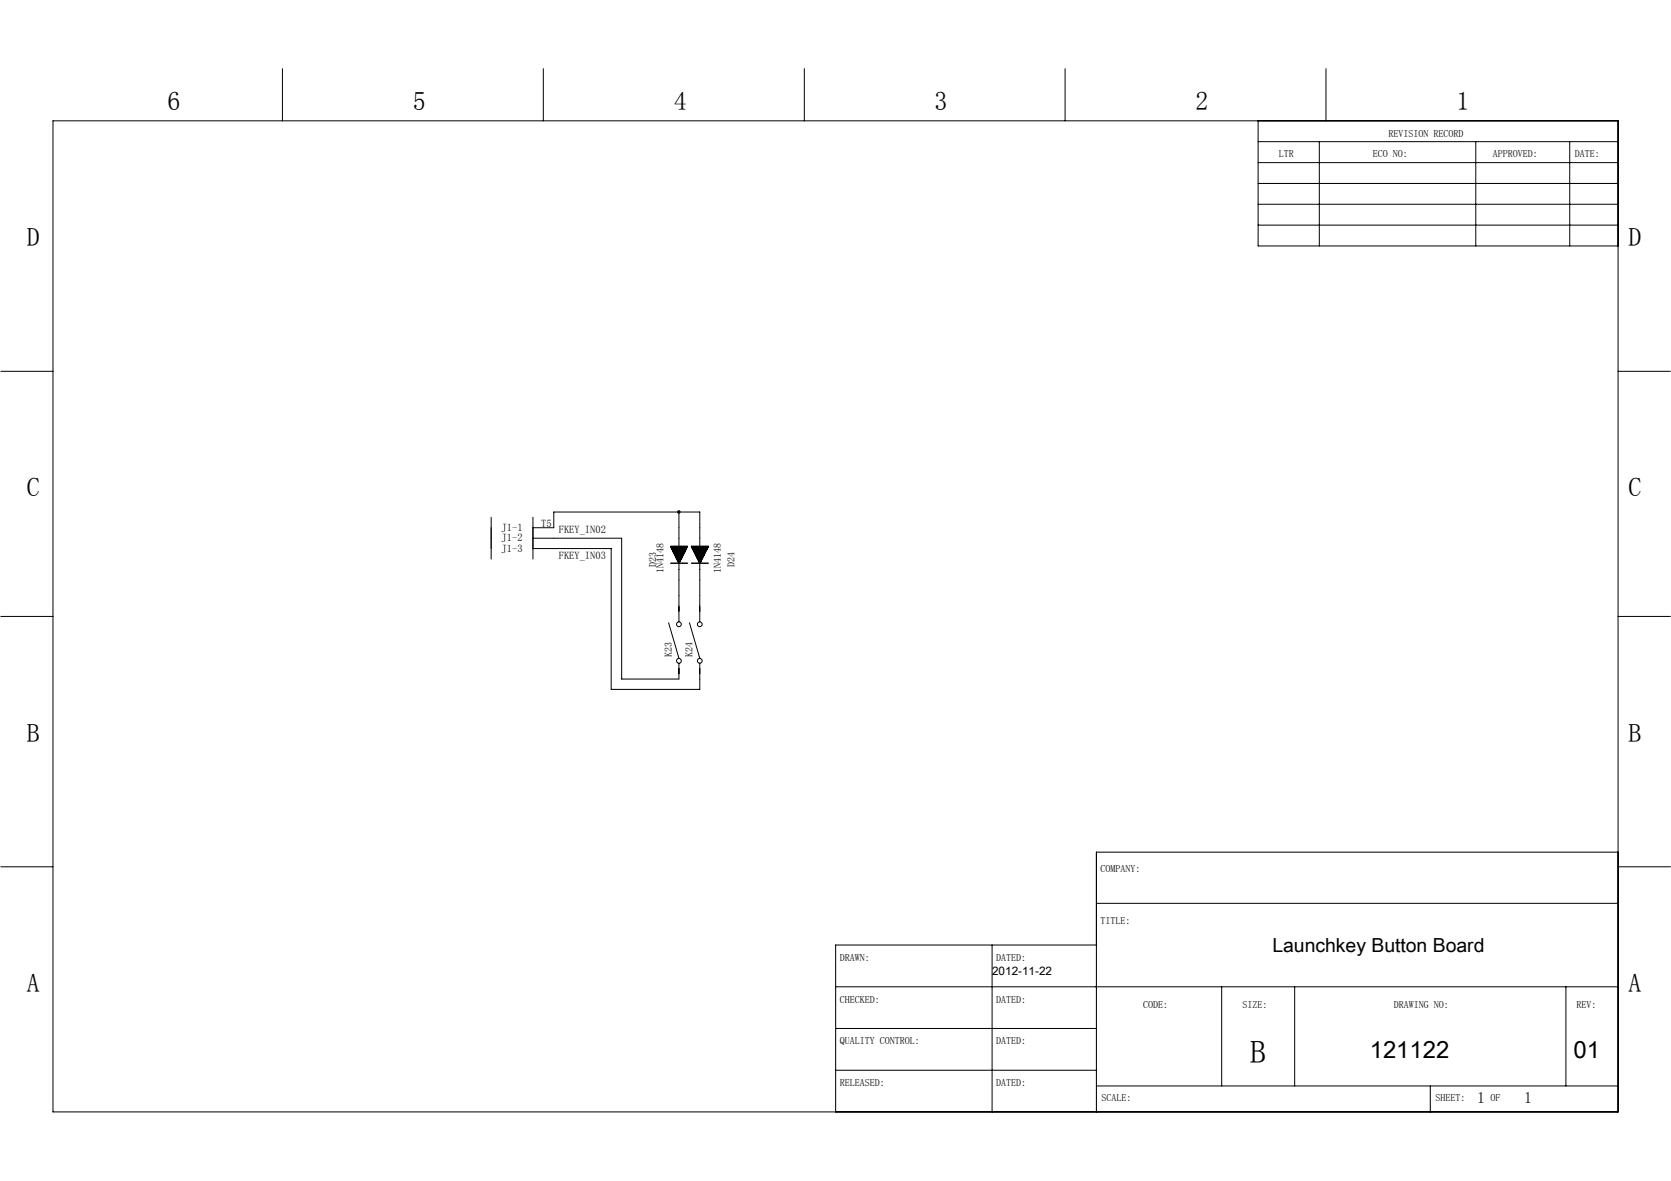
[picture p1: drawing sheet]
<svg xmlns="http://www.w3.org/2000/svg" width="297mm" height="210mm" viewBox="0 0 297 210" stroke-linecap="round" stroke-linejoin="round" font-family="sans-serif">
<g fill="none" stroke="#000" stroke-width=".18">
<path d="M50.2 12.2v9.3M96.6 12.2v9.3M143 12.2v9.3M189.3 12.2v9.3M235.7 12.2v9.3M9.4 21.5h278.2v176.2h-278.2zM223.6 25.2h64M223.6 28.9h64M223.6 36.3h64M223.6 21.5v22.2h64M223.6 32.6h64M234.5 25.2v18.5"/>
<path d="M262.3 25.2v18.5M279 25.2v18.5M223.6 40h64M.1 66h9.3M287.6 66h9.3M87.3 92v7.4M94.7 95.7h15.8v25h10.2v-2.8M94.7 93.8h3.7v-2.8h26v6.2M94.7 97.5h13.9v25.1h15.8v-4.7M94.7 92v7.4M120.7 91v6.2M.1 109.6h9.3"/>
<path d="M118.8 110.7l1.9 6.3M120.7 100.1v10.4M122.6 110.7l1.8 6.3M124.4 100.1v10.4M287.6 109.6h9.3M.1 154.1h9.3M287.6 151.5h-92.7v46.2M287.7 154.1h9.2M148.5 175.5h139.1M176.4 168v29.7M194.9 160.6h92.7M194.9 168h-46.4v29.7"/>
<path d="M217.2 175.5v17.6M230.1 175.5v17.6M278.4 175.5v17.6M148.5 182.9h46.4M148.5 190.3h46.4M194.9 193.1h92.7M254.3 193.1v4.6"/>
<circle cx="120.7" cy="117.5" r=".43"/>
<circle cx="120.7" cy="111" r=".43"/>
<circle cx="124.4" cy="117.5" r=".43"/>
<circle cx="124.4" cy="111" r=".43"/>
</g>
<g fill="none" stroke="#000" stroke-width=".25">
<path d="M119.2 97.2h3l-1.5 2.9zM119.3 97.4h2.8M119.4 97.2v.3M119.4 97.6h2.6M119.6 97.9h2.2M119.7 97.2v.8M119.7 98.2h2M119.9 98.4h1.7M119.9 97.2v1.4M119.9 98.7h1.5M120.1 99h1.2M120.2 97.2v1.9"/>
<path d="M120.2 99.2h1M120.4 99.5h.6M120.4 97.2v2.4M120.5 99.7h.4M120.6 100h.2M120.7 97.2v2.9M120.9 97.2v2.5M121.2 97.2v1.9M121.5 97.2v1.4M121.7 97.2v.8M122 97.2v.3M122.9 97.2h3l-1.5 2.9z"/>
<path d="M123 97.2v.2h2.8M123.2 97.6h2.5M123.3 97.2v.7h2.2M123.4 98.2h2M123.6 97.2v1.2h1.7M123.7 98.7h1.4M123.8 97.2v1.8h1.2M123.9 99.2h1M124.1 97.2v2.3h.6M124.2 99.7h.4M124.3 97.2v2.8h.2M124.6 97.2v2.6"/>
<path d="M124.9 97.2v2.1M125.1 97.2v1.6M125.4 97.2v1M125.6 97.2v.5M125.9 97.2h.1M119.2 100.1h3M122.9 100.1h3"/>
</g>
<circle cx="120.7" cy="91" r=".22" fill="#000" stroke="#000" stroke-width=".18"/>
<text font-size="5.7" x="222.2" y="189">B</text>
<g font-size="4.6">
<text x="29.8" y="19.6">6</text>
<text x="73.4" y="19.6">5</text>
<text x="119.8" y="19.6">4</text>
<text x="166.1" y="19.6">3</text>
<text x="212.5" y="19.6">2</text>
<text x="258.9" y="19.6">1</text>
<text x="4.8" y="43.7">D</text>
<text x="289.5" y="43.7">D</text>
<text x="4.8" y="88.3">C</text>
<text x="289.5" y="88.3">C</text>
<text x="4.8" y="131.8">B</text>
<text x="289.5" y="131.8">B</text>
<text x="4.8" y="176.4">A</text>
<text x="289.5" y="176.4">A</text>
</g>
<g font-size="4.2">
<text x="243.5" y="188.1">121122</text>
<text x="279.7" y="188.1">01</text>
</g>
<text font-size="3.4" x="226.2" y="169.3">Launchkey Button Board</text>
<g font-size="2.8">
<text x="262.6" y="196.1">1</text>
<text x="271" y="196.1">1</text>
</g>
<text font-size="2.1" x="176.4" y="173.4">2012-11-22</text>
<g font-size="1.9">
<text x="89.2" y="94.4">J1-1</text>
<text x="96.2" y="93.7">T5</text>
<text x="99.3" y="94.8">FKEY_IN02</text>
<text x="89.2" y="96.2">J1-2</text>
<text x="89.2" y="98.1">J1-3</text>
<text x="99.3" y="99.4">FKEY_IN03</text>
</g>
<g font-size="1.8">
<text x="227.3" y="28">LTR</text>
<text x="244" y="28">ECO NO:</text>
<text x="246.8" y="24.3">REVISION RECORD</text>
<text x="265.4" y="28">APPROVED:</text>
<text x="280" y="28">DATE:</text>
<text x="116.6" y="100.7" transform="rotate(-90 116.6 100.7)">D23</text>
<text x="117.9" y="102" transform="rotate(-90 117.9 102)">1N4148</text>
<text x="128.1" y="102" transform="rotate(-90 128.1 102)">1N4148</text>
<text x="130.6" y="100.7" transform="rotate(-90 130.6 100.7)">D24</text>
<text x="119.4" y="116.9" transform="rotate(-90 119.4 116.9)">K23</text>
<text x="123.1" y="116.9" transform="rotate(-90 123.1 116.9)">K24</text>
<text x="195.6" y="155">COMPANY:</text>
<text x="195.6" y="164.3">TITLE:</text>
<text x="149.3" y="170.8">DRAWN:</text>
<text x="177.1" y="170.8">DATED:</text>
<text x="149.3" y="178.2">CHECKED:</text>
<text x="177.1" y="178.2">DATED:</text>
<text x="203.2" y="179.2">CODE:</text>
<text x="220.9" y="179.2">SIZE:</text>
<text x="247.8" y="179.2">DRAWING NO:</text>
<text x="280.2" y="179.2">REV:</text>
<text x="149.3" y="185.7">QUALITY CONTROL:</text>
<text x="177.1" y="185.7">DATED:</text>
<text x="149.3" y="193.1">RELEASED:</text>
<text x="177.1" y="193.1">DATED:</text>
<text x="195.8" y="195.8">SCALE:</text>
<text x="255.2" y="195.8">SHEET:</text>
<text x="265" y="195.8">OF</text>
</g>
</svg>
